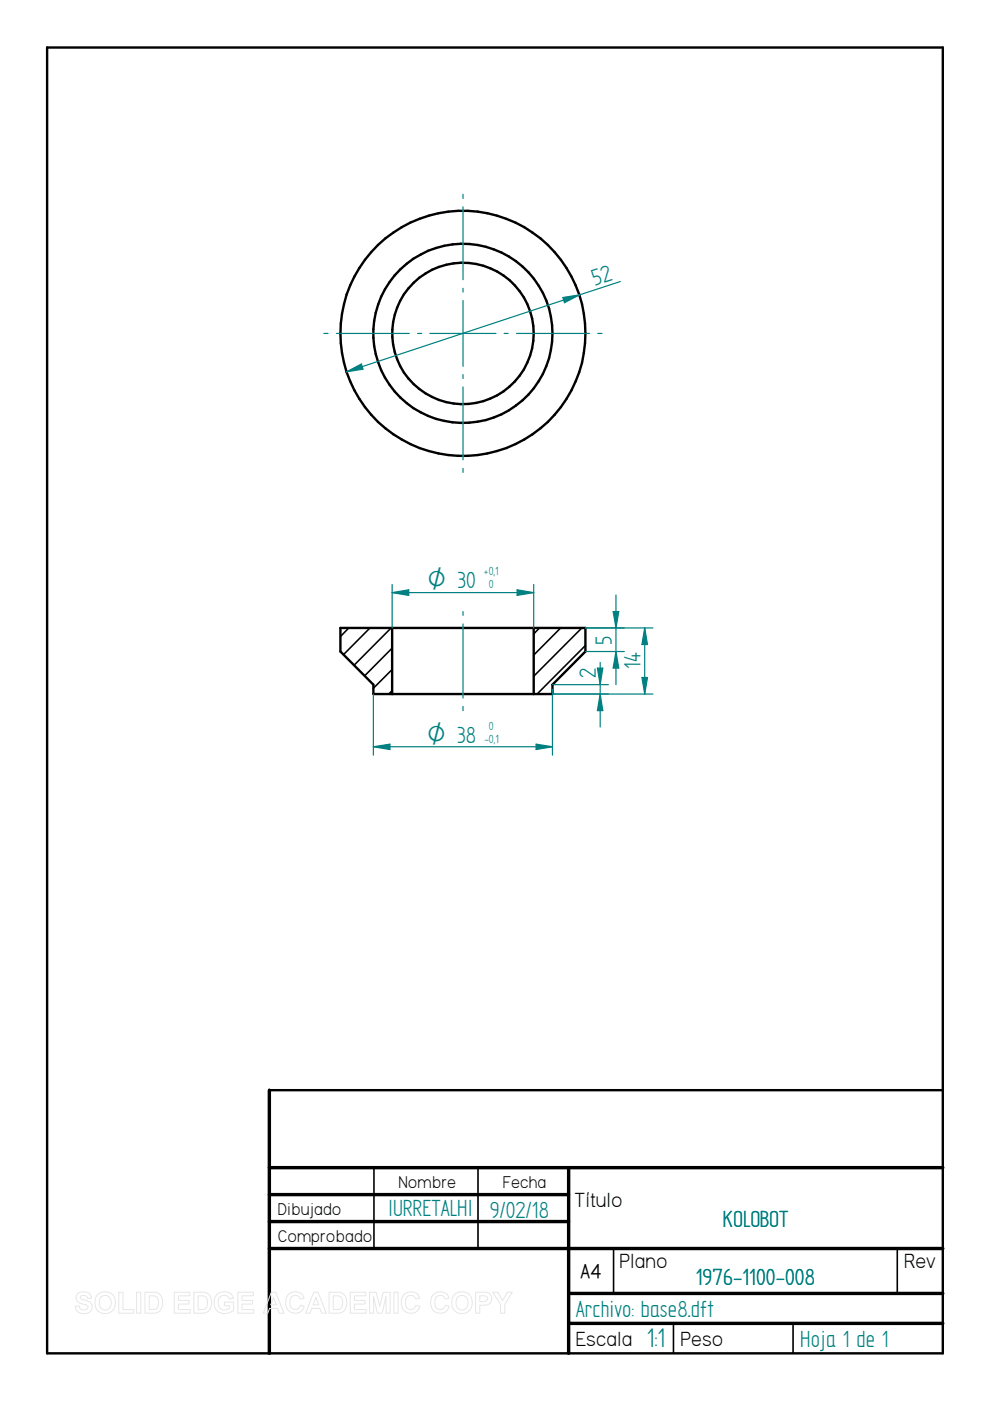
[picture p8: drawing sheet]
<svg xmlns="http://www.w3.org/2000/svg" width="210mm" height="297mm" viewBox="0 0 210 297" stroke-linecap="round" stroke-linejoin="round" font-family="sans-serif">
<g fill="none" stroke="#000" stroke-width=".51">
<path d="M10 10.1h189.9v276.8h-189.9zM72.2 133.1h51.9v5l-7 7.1v2h-37.9v-2l-7-7.1zM83.1 133.1v14.1M113.2 133.1v14.1M57.1 231.1h142.8"/>
<circle cx="98.1" cy="70.7" r="19"/>
<circle cx="98.1" cy="70.7" r="26"/>
<circle cx="98.2" cy="70.7" r="15"/>
</g>
<path d="M57.1 231.1v55.8M57.1 247.6h142.8M57.1 253.3h63.5M57.1 259h63.5M120.6 247.6v39.3M57.1 264.7h142.8M120.6 274.2h79.3M120.6 280.6h79.3" fill="none" stroke="#000" stroke-width=".72"/>
<g fill="none" stroke="#000" stroke-width=".34">
<path d="M74 133.1l-1.8 1.9M78.4 133.1l-5.6 5.7M82.9 133.1l-7.8 8M83.1 137.4l-5.8 5.9M114.4 133.1l-1.2 1.3M118.9 133.1l-5.7 5.8M123.4 133.1l-10.2 10.3M124.1 136.9l-10.2 10.3M83.1 141.9l-3.9 4M83.1 146.4l-.7 .8M79.3 247.6v17.1M101.3 247.6v17.1"/>
<path d="M130.1 264.8v9.4M190.2 264.8v9.4M142.8 280.6v6.3M168.1 280.6v6.3"/>
</g>
<g fill="none" stroke="#008080" stroke-width=".25">
<path d="M98.2 41.2v.9M98.2 43.9v15.4M131.5 59.7l-58 19.1M68.7 70.7h.9M71.3 70.7h15.5M73.5 78.8l3.1-1.6 .4 1.1zM88.6 70.7h.8M91.1 70.7h14.1M98.2 61.1v.8M98.2 63.7v14M98.2 79.4v.9M106.9 70.7h.8"/>
<path d="M109.5 70.7h15.5M126.7 70.7h.9M98.2 82v15.5M98.2 99.3v.9M98.2 129.7v.8M98.2 132.3v15.7M98.2 149.8v.9"/>
</g>
<path d="M73.5 78.8l3.1-1.6 .4 1.1z" fill="#008080"/>
<path d="M119.3 63.1l3.6-.6-3.2 1.7z" fill="none" stroke="#008080" stroke-width=".25"/>
<path d="M119.3 63.1l3.6-.6-3.2 1.7z" fill="#008080"/>
<path d="M83.1 123.9v9.2M83.1 125.6l3.6-.5v1.1zM113.2 123.9v9.2" fill="none" stroke="#008080" stroke-width=".25"/>
<path d="M83.1 125.6l3.6-.5v1.1z" fill="#008080"/>
<path d="M109.6 125.1l3.6 .5-3.6 .6z" fill="none" stroke="#008080" stroke-width=".25"/>
<path d="M109.6 125.1l3.6 .5-3.6 .6z" fill="#008080"/>
<path d="M83.1 125.6h30.1M79.2 147.2v12.9M79.2 158.3l3.5-.5v1.1zM117.1 146.1v14" fill="none" stroke="#008080" stroke-width=".25"/>
<path d="M79.2 158.3l3.5-.5v1.1z" fill="#008080"/>
<path d="M113.7 157.8l3.4 .5-3.4 .6z" fill="none" stroke="#008080" stroke-width=".25"/>
<path d="M113.7 157.8l3.4 .5-3.4 .6z" fill="#008080"/>
<path d="M124.1 133.1h14.3M136.7 133.1l.6 3.6h-1.2zM79.2 158.3h37.9M117.1 147.2h21.3" fill="none" stroke="#008080" stroke-width=".25"/>
<path d="M136.7 133.1l.6 3.6h-1.2z" fill="#008080"/>
<path d="M136.1 143.6h1.2l-.6 3.6z" fill="none" stroke="#008080" stroke-width=".25"/>
<path d="M136.1 143.6h1.2l-.6 3.6z" fill="#008080"/>
<path d="M124.1 138.1h8.3M124.1 133.1h8.3M130.6 138.1l.6 3.5h-1.2zM136.7 133.1v14.1" fill="none" stroke="#008080" stroke-width=".25"/>
<path d="M130.6 138.1l.6 3.5h-1.2z" fill="#008080"/>
<path d="M130 129.7h1.2l-.6 3.4z" fill="none" stroke="#008080" stroke-width=".25"/>
<path d="M130 129.7h1.2l-.6 3.4z" fill="#008080"/>
<path d="M130.6 126.2v19M117.1 147.2h11.9M117.1 145.2h11.9M127.3 147.2l.5 3.5h-1.1z" fill="none" stroke="#008080" stroke-width=".25"/>
<path d="M127.3 147.2l.5 3.5h-1.1z" fill="#008080"/>
<path d="M126.7 141.6h1.1l-.5 3.6z" fill="none" stroke="#008080" stroke-width=".25"/>
<path d="M126.7 141.6h1.1l-.5 3.6z" fill="#008080"/>
<path d="M127.3 140.5v13.6" fill="none" stroke="#008080" stroke-width=".25"/>
<g fill="none" stroke="#e6e6e6" stroke-width=".21">
<path d="M16.4 274.3a1.87 1.87 0 0 1 2.9 .6l.1 .4h-.9a.82 .82 0 0 0-.6-.7 .82 .82 0 0 0-.9 .5l.3 .3a2.86 2.86 0 0 1 2.2 1.2 1.44 1.44 0 0 1-1.7 1.9 1.61 1.61 0 0 1-1.8-1.5l.8-.1a.92 .92 0 0 0 .9 .8 .92 .92 0 0 0 .9-.7l-.4-.4a2.27 2.27 0 0 1-2-1.2v-.7zM20.7 274.4a2.26 2.26 0 0 1 2.9-.1 2.26 2.26 0 0 1 .8 2.7 2.2 2.2 0 0 1-2.8 1.4 2.2 2.2 0 0 1-1.4-2.8zM21.4 275a1.35 1.35 0 0 1 1.7-.1 1.35 1.35 0 0 1 .5 1.6 1.28 1.28 0 0 1-1.5 1.2 1.28 1.28 0 0 1-1.1-1.5l.1-.7zM25.2 274h.9v3.7h2.3v.7h-3.2zM29 274h.8v4.4h-.8zM30.7 274h1.7a2.01 2.01 0 0 1 2.1 2.6 1.85 1.85 0 0 1-2.1 1.8h-1.7zM31.6 274.7a1.68 1.68 0 0 1 1.8 .5 1.75 1.75 0 0 1-.5 2.4l-1.3 .1zM37 274h3.3v.7h-2.5v1h2.3v.8h-2.3v1.2h2.5v.7h-3.3zM41.1 274h1.7a2.01 2.01 0 0 1 2 2.6 1.85 1.85 0 0 1-2 1.8h-1.7zM42 274.7a1.68 1.68 0 0 1 1.8 .5 1.75 1.75 0 0 1-.6 2.4l-1.2 .1zM46 274.4a2.13 2.13 0 0 1 3.5 .9l-.9 .1a1.22 1.22 0 0 0-1.5-.7 1.22 1.22 0 0 0-.8 1.4 1.4 1.4 0 0 0 .7 1.5 1.4 1.4 0 0 0 1.6-.2v-.6h-1v-.7h1.9v1.7a2.42 2.42 0 0 1-3.1 .4 2.42 2.42 0 0 1-.9-3zM50.4 274h3.3v.7h-2.4v1h2.3v.8h-2.3v1.2h2.5v.7h-3.4z"/>
<path d="M57.5 274h1l1.7 4.4h-1l-.4-1h-1.7l-.3 1h-1zM58 275.1l.6 1.5h-1.2zM61.1 274.5a1.96 1.96 0 0 1 3.4 .8l-.9 .1a1.13 1.13 0 0 0-1.4-.7 1.13 1.13 0 0 0-.7 1.4 1.15 1.15 0 0 0 .7 1.5 1.15 1.15 0 0 0 1.5-.9l.8 .3a2.05 2.05 0 0 1-2.6 1.3 2.05 2.05 0 0 1-1.3-2.5l.2-.8zM66.5 274h.9l1.8 4.4h-1l-.4-1h-1.7l-.4 1h-.9zM67 275.1l.6 1.5h-1.2zM69.8 274h1.6a2.01 2.01 0 0 1 2.1 2.6 1.85 1.85 0 0 1-2 1.8h-1.7zM70.7 274.7a1.68 1.68 0 0 1 1.8 .5 1.75 1.75 0 0 1-.6 2.4l-1.2 .1zM74.3 274h3.3v.7h-2.5v1h2.3v.8h-2.3v1.2h2.5v.7h-3.3zM78.4 274h1.4l.7 3 .7-3h1.5v4.4h-.8l-.1-3.5-.8 3.5h-1l-.8-3.5v3.5h-.8zM83.5 274h.9v4.4h-.9zM85.6 274.5a1.96 1.96 0 0 1 3.4 .8l-.9 .1a1.13 1.13 0 0 0-1.4-.7 1.13 1.13 0 0 0-.7 1.4 1.15 1.15 0 0 0 .7 1.5 1.15 1.15 0 0 0 1.5-.9l.8 .3a2.05 2.05 0 0 1-2.5 1.3 2.05 2.05 0 0 1-1.4-2.5l.2-.8zM91.9 274.5a1.96 1.96 0 0 1 3.3 .8l-.8 .1a1.13 1.13 0 0 0-1.4-.7 1.13 1.13 0 0 0-.8 1.4 1.15 1.15 0 0 0 .8 1.5 1.15 1.15 0 0 0 1.4-.9l.8 .3a2.05 2.05 0 0 1-2.5 1.3 2.05 2.05 0 0 1-1.4-2.5l.2-.8z"/>
<path d="M96.4 274.4a2.26 2.26 0 0 1 2.8-.1 2.26 2.26 0 0 1 .8 2.7 2.2 2.2 0 0 1-2.8 1.4 2.2 2.2 0 0 1-1.4-2.8zM97 275a1.35 1.35 0 0 1 1.7-.1 1.35 1.35 0 0 1 .5 1.6 1.28 1.28 0 0 1-1.4 1.2 1.28 1.28 0 0 1-1.1-1.5l.1-.7zM100.8 274h1.5a1.45 1.45 0 0 1 1.7 .5 1.45 1.45 0 0 1-.1 1.8 2.66 2.66 0 0 1-2.2 .4v1.7h-.9zM101.7 274.7h.5a.82 .82 0 0 1 1.1 .8l-.3 .4-1.3 .1zM104.5 274h1l1.1 1.8 1-1.8h1l-1.6 2.6v1.8h-.9v-1.9z"/>
</g>
<text font-size="6.4" fill="#008080" x="137.1" y="285.7">1:1</text>
<g font-size="5.6" fill="#008080">
<text x="126.2" y="60.5" transform="rotate(-18 126.2 60.5)">52</text>
<text x="129.8" y="136.7" transform="rotate(-90 129.8 136.7)">5</text>
<text x="126.4" y="143.8" transform="rotate(-90 126.4 143.8)">2</text>
<text x="135.8" y="141.9" transform="rotate(-90 135.8 141.9)">14</text>
<text x="82.3" y="257.7">IURRETALHI</text>
<text x="103.8" y="258.2">9/02/18</text>
<text x="153.3" y="260.1">KOLOBOT</text>
<text x="147.5" y="272.5">1976-1100-008</text>
<text x="122.1" y="279.1">Archivo: base8.dft</text>
<text x="169.7" y="285.5">Hoja 1 de 1</text>
</g>
<g font-size="5.4" fill="#008080">
<text x="90.6" y="124.8">O 30</text>
<text x="90.6" y="157.5">O 38</text>
</g>
<g font-size="4.9">
<text x="121.8" y="255.9">Título</text>
<text x="131.4" y="268.8">Plano</text>
<text x="191.7" y="268.8">Rev</text>
<text x="122.1" y="285.3">Escala</text>
<text x="144.3" y="285.3">Peso</text>
</g>
<text font-size="4.7" x="123.1" y="271">A4</text>
<g font-size="4.1">
<text x="84.5" y="251.8">Nombre</text>
<text x="106.6" y="251.8">Fecha</text>
<text x="58.9" y="257.6">Dibujado</text>
<text x="58.9" y="263.3">Comprobado</text>
</g>
<g font-size="2.8" fill="#008080">
<text x="102.6" y="122">+0,1</text>
<text x="103.6" y="124.8">0</text>
<text x="103.7" y="154.7">0</text>
<text x="102.7" y="157.5">-0,1</text>
</g>
</svg>
